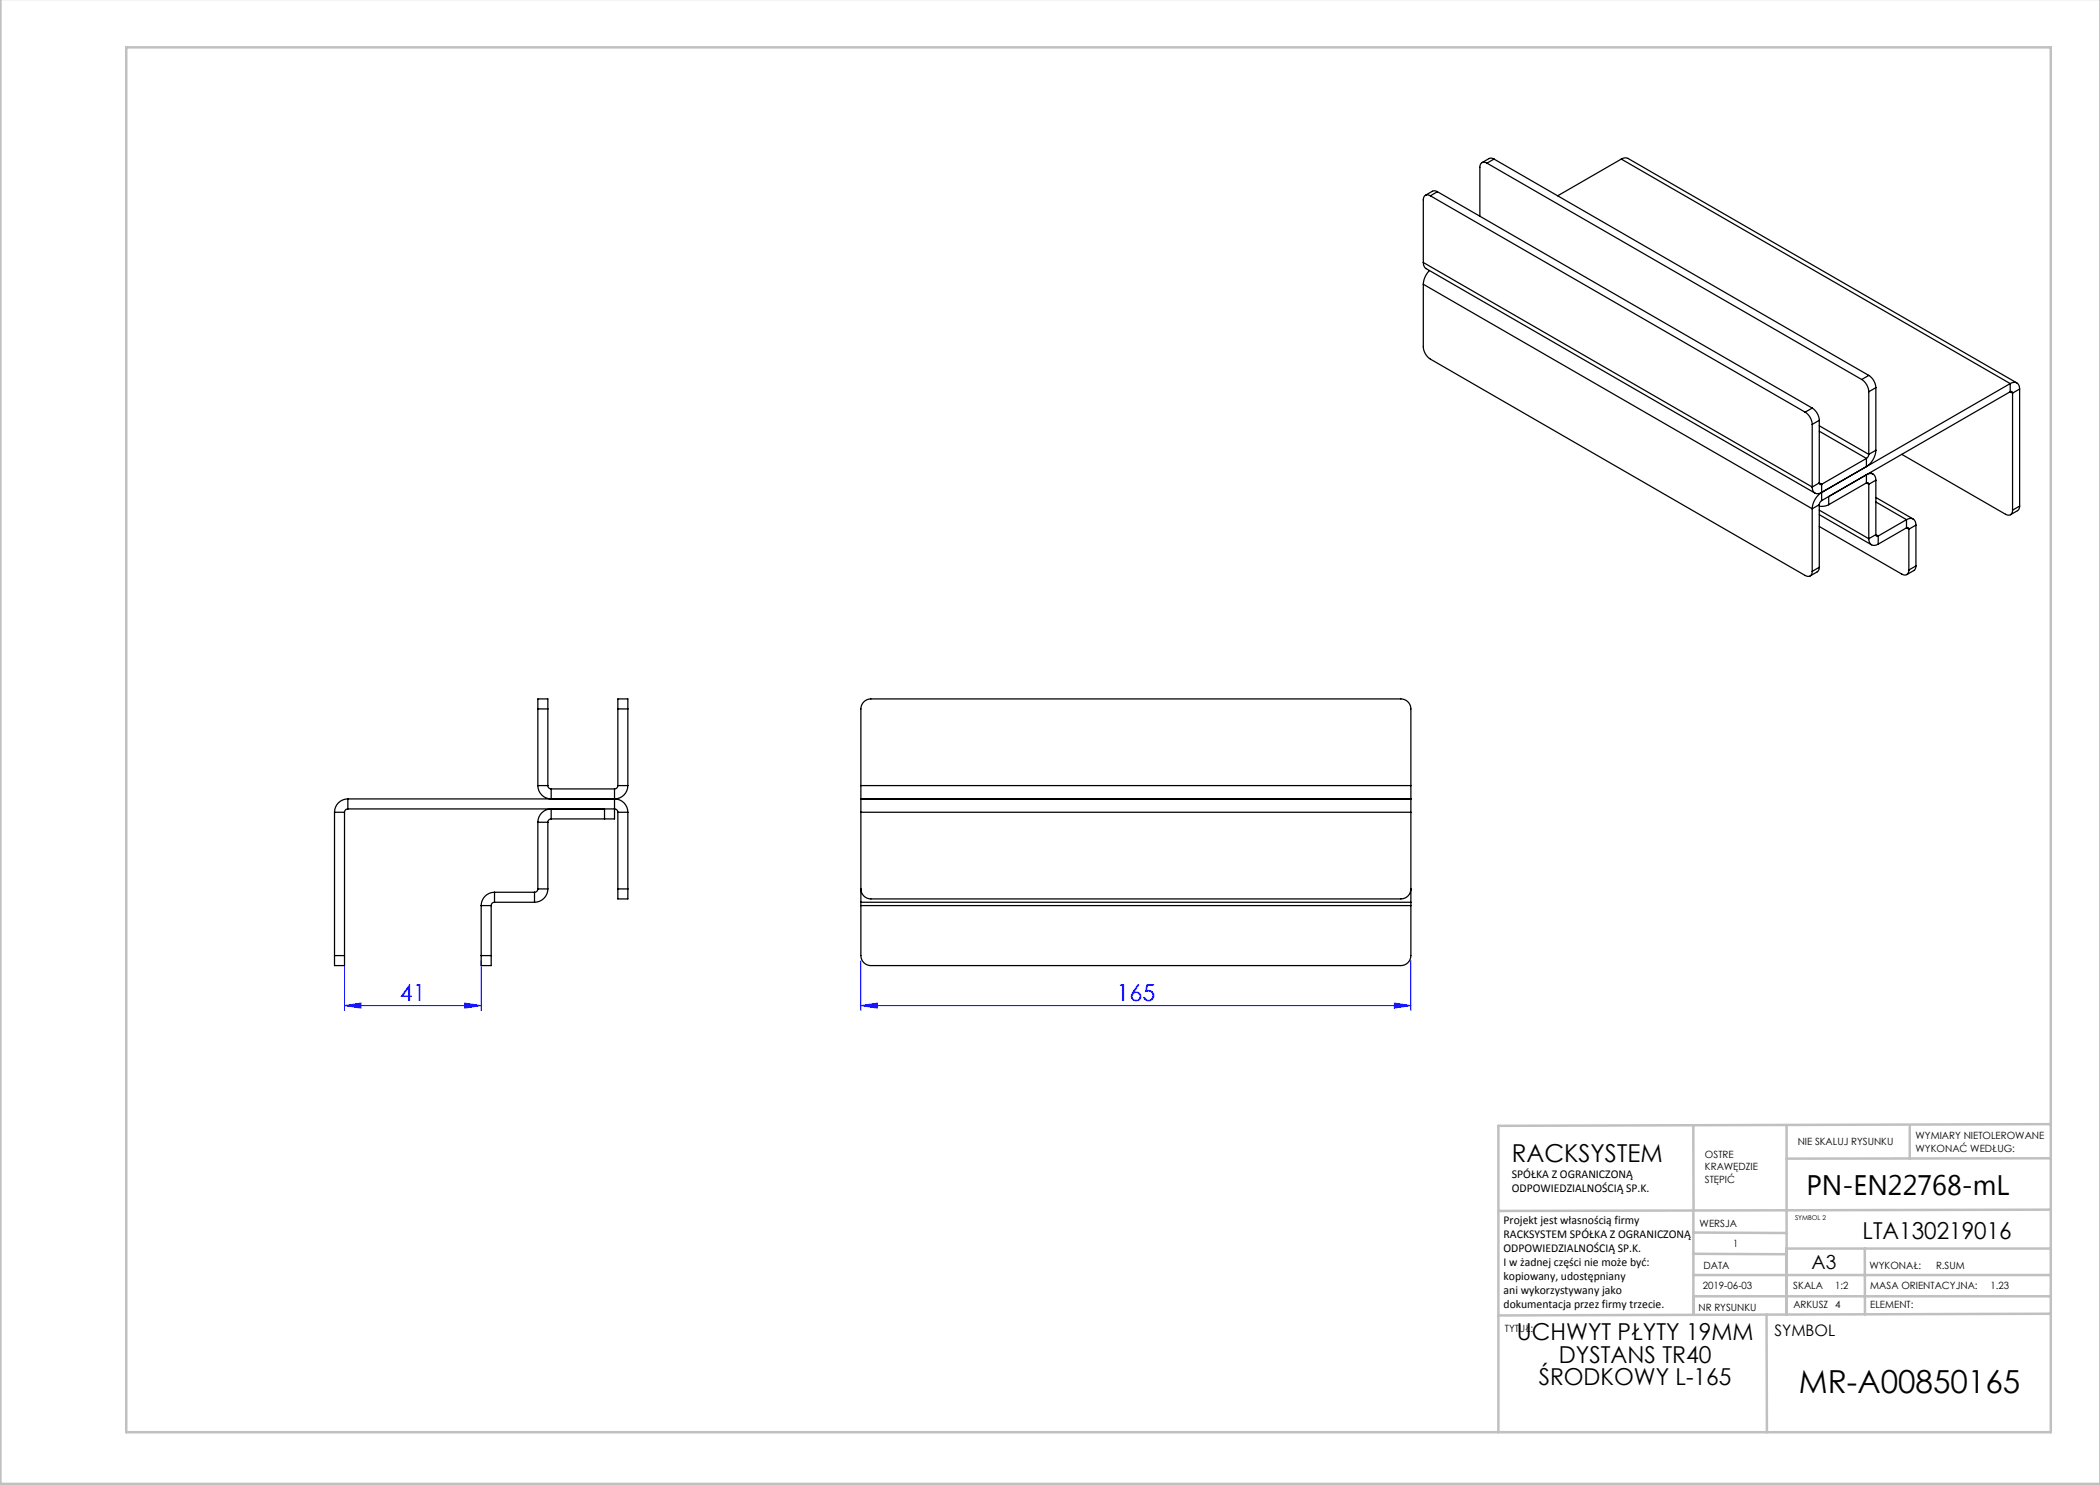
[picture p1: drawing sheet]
<svg xmlns="http://www.w3.org/2000/svg" width="420mm" height="297mm" viewBox="0 0 420 297" stroke-linecap="round" stroke-linejoin="round" font-family="sans-serif">
<path d="M68.9 192.1v10M96.2 192.1v10M172.2 192.1v10M282.2 192.1v10M68.9 201.1l3.3-.5v1zM68.9 201.1h27.3M92.9 200.6l3.3 .5-3.3 .5zM172.2 201.1l3.3-.5v1zM172.2 201.1h110M278.9 200.6l3.3 .5-3.3 .5z" fill="none" stroke="#00f" stroke-width=".2"/>
<g fill="none" stroke="#c0c0c0" stroke-width=".5">
<path d="M.1 -.1v296.9h419.9M25.2 9.5h385v276.9h-385zM338.7 225.2v16.9M357.3 225v37.9M382 225.4v6.3M410.1 224.8l-110.4 .4v61.2M410.1 231.7h-52.8M338.7 259.3h71.5M338.7 255h71.5M338.7 250.8l18.6 .1M338.7 246.5l18.6 .1M338.7 242.1v20.9"/>
<path d="M373 249.7v13.2M410.1 241.9l-110.4 .3M410.2 249.7h-52.9v13.2M353.3 262.9l.1 23.5M410.2 262.7l-110.5 .4"/>
</g>
<g fill="#00f">
<path d="M92.9 200.6l3.3 .5-3.3 .5zM68.9 201.1l3.3-.5v1z"/>
<path d="M172.2 201.1l3.3-.5v1zM278.9 200.6l3.3 .5-3.3 .5z"/>
</g>
<g fill="none" stroke="#000" stroke-width=".25">
<path d="M286.1 39.2a.86 .86 0 0 0-1-.1 .86 .86 0 0 0-.4 .9v12.5M286.1 39.2l74.9 43.2M287.5 38.3l-.8-.1-1.6 .9M287.5 38.3l-1.4 .9M287.5 38.3l74.9 43.3M297.4 32.6a.86 .86 0 0 0-1-.1 .86 .86 0 0 0-.4 .9v9.8M297.4 32.6l74.9 43.3M298.8 31.8l-.8-.2-1.6 .9M298.8 31.8l-1.4 .8M298.8 31.8l75 43.3M324.3 31.8a1.33 1.33 0 0 1 1.3-.1l77.8 44.9M324.3 31.8l77.7 44.9"/>
<path d="M324.3 31.8l-12.8 7.4M284.7 52.5a1.33 1.33 0 0 0 .5 1.2l77.8 44.9M284.7 56.9v12.5a3.1 3.1 0 0 0 1.4 2.4l74.9 43.3a.86 .86 0 0 0 1 .1 .86 .86 0 0 0 .4-.9M284.7 52.5l77.7 44.9M284.7 56.9l77.7 44.9M285.9 54.1l-.9 1.4-.3 1.4M372.3 75.9a3.1 3.1 0 0 1 1.5 2.4M373.8 75.1a3.1 3.1 0 0 1 1.4 2.4M373.8 78.3v12.6M373.8 75.1l-1.5 .8M375.2 77.5v12.6M375.2 77.5l-1.4 .8"/>
<path d="M402 76.7a1.15 1.15 0 0 1 1.4-.1 1.15 1.15 0 0 1 .5 1.2M402 78.4a.29 .29 0 0 1 .4-.1 .29 .29 0 0 1 .1 .3M402 76.7l-37.7 21.8M402 76.7v1.7M402 78.4l-37.7 21.7M402 78.4l.5 .2M402.5 78.6v23.4M403.9 77.8l-1.4 .8M403.9 77.8v23.4M361 82.4a3.1 3.1 0 0 1 1.4 2.5M362.4 81.6a3.1 3.1 0 0 1 1.5 2.5M362.4 97.4a1.15 1.15 0 0 0 .6 1.2 1.15 1.15 0 0 0 1.3-.1"/>
<path d="M362.4 81.6l-1.4 .8M362.4 84.9v12.5M363.9 96.6a.29 .29 0 0 0 .1 .3 .29 .29 0 0 0 .3 0M363.9 84.1l-1.5 .8M363.9 96.6l-1.5 .8M363.9 84.1v12.5M363.9 85.2l9.9 5.7M363.9 96.6l.4 .3M363.9 86.2l9.4 5.5M364.3 98.5a4.2 4.2 0 0 0-1.9 3.3M364.3 96.9v3.2M373.3 95a1.15 1.15 0 0 1 1.3-.2 1.15 1.15 0 0 1 .6 1.2"/>
<path d="M373.3 96.6a.29 .29 0 0 1 .3 0 .29 .29 0 0 1 .2 .3M373.3 95l-7.6 4.3v1.6M373.3 95v1.6M373.3 96.6l-7.6 4.3M373.3 91.7l-9 5.2M373.3 96.6l.5 .3M373.8 90.9l-.2 .4-.3 .4M373.8 96.9v10.8M374.1 94.5l.5 .3M375.2 90.1a4.2 4.2 0 0 1-1.9 3.2v-1.6M375.2 99.5l7.4 4.3M375.2 96l-1.4 .9"/>
<path d="M375.2 96v10.9M375.2 90.1l-1.4 .8M380.4 90.9l20.7 11.9a.86 .86 0 0 0 1 .1 .86 .86 0 0 0 .4-.9M362.4 101.8v12.5M363.9 105.3l16.5 9.5a.86 .86 0 0 0 1 .1 .86 .86 0 0 0 .4-.9M363.9 113.5l-.3 .7-1.6 1M363.9 102.9l10.4 6.1M363.9 100.9v12.6M363.9 100.9l-1.5 .9M363.9 113.5l-1.5 .8M363.9 102l9.9 5.7M364.3 100.1l-.3 .4-.1 .4"/>
<path d="M365.7 100.9l-1 .4-.8-.1M373.8 107.7a1.15 1.15 0 0 0 .5 1.3 1.15 1.15 0 0 0 1.3-.2M375.2 106.9a.29 .29 0 0 0 .1 .3 .29 .29 0 0 0 .3 0M375.2 106.9l-1.4 .8M375.2 106.9l.4 .3M375.2 100.4l6.1 3.5M375.6 107.2v1.6M381.3 103.9a1.15 1.15 0 0 1 1.3-.1 1.15 1.15 0 0 1 .6 1.2M381.3 105.6a.29 .29 0 0 1 .3-.1 .29 .29 0 0 1 .2 .3M381.3 103.9l-5.7 3.3M381.3 105.6l-5.7 3.2M381.3 103.9v1.7"/>
<path d="M381.3 105.6l.5 .2M381.8 105.8v8.2M383.2 113.2l-.3 .8-1.5 .9M383.2 105l-1.4 .8M383.2 105v8.2M383.2 113.2l-1.4 .8M403.9 101.2l-.2 .8-1.6 .9M403.9 101.2l-1.4 .8M69.6 159.8a2.67 2.67 0 0 0-2.7 2.7M69.6 159.8h53.3M69.6 159.8v2M107.6 141.8v-2h2v2"/>
<path d="M107.6 157.1a2.67 2.67 0 0 0 2.6 2.7v-2M107.6 141.8v15.3M107.6 157.1h2M107.6 141.8h2M109.6 157.1a.67 .67 0 0 0 .6 .7M109.6 141.8v15.3M110.2 157.8h12.7M122.9 157.8v6h-2M122.9 159.8a2.67 2.67 0 0 1 2.7 2.7M123.6 157.1a.67 .67 0 0 1-.7 .7M123.6 141.8v-2h2v2M123.6 157.1h2"/>
<path d="M123.6 141.8h2M123.6 141.8v15.3M125.6 157.1a2.67 2.67 0 0 1-2.7 2.7M125.6 141.8v15.3M172.2 157.1v-15.3a2 2 0 0 1 2-2h106a2 2 0 0 1 2 2v15.3M172.2 157.1v2.7M172.2 159.8v2.7M172.2 157.1h110M172.2 159.8h110M282.2 157.1v2.7M282.2 159.8v2.7M66.9 162.5h2"/>
<path d="M66.9 162.5v28.6M68.9 162.5v28.6M69.6 161.8a.67 .67 0 0 0-.7 .7M69.6 161.8h53.3a.67 .67 0 0 1 .7 .7M98.9 178.5a2.67 2.67 0 0 0-2.7 2.6M98.9 178.5h8M98.9 178.5v2M106.9 178.5v2M107.6 177.8a.67 .67 0 0 1-.7 .7M107.6 164.5v13.3M107.6 164.5h2M107.6 177.8h2"/>
<path d="M109.6 177.8a2.67 2.67 0 0 1-2.7 2.7M109.6 164.5v13.3M110.2 163.8v-2a2.67 2.67 0 0 0-2.6 2.7M110.2 163.8a.67 .67 0 0 0-.6 .7M110.2 163.8h10.7M120.9 161.8v2M123.6 177.8v2h2v-2M123.6 177.8h2M123.6 162.5v15.3M123.6 162.5h2M125.6 162.5v15.3M172.2 177.8v2.7"/>
<path d="M172.2 177.8a2 2 0 0 0 2 2h106a2 2 0 0 0 2-2M172.2 162.5h110M172.2 162.5v15.3M282.2 177.8v2.7M282.2 162.5v15.3M66.9 191.1v2h2v-2M66.9 191.1h2M96.2 191.1v2h2v-2M96.2 191.1h2M96.2 181.1h2M96.2 181.1v10M98.2 181.1v10"/>
<path d="M98.9 180.5a.67 .67 0 0 0-.7 .6M98.9 180.5h8M172.2 180.5v.6M172.2 181.1v10a2 2 0 0 0 2 2h106a2 2 0 0 0 2-2v-10M172.2 180.5h110M172.2 181.1h110M282.2 180.5v.6"/>
</g>
<text font-size="6.3" x="359.8" y="278.5">MR-A00850165</text>
<text font-size="5.6" x="361.3" y="239.1">PN-EN22768-mL</text>
<text font-size="4.9" x="302.4" y="232.4">RACKSYSTEM</text>
<g font-size="4.7" fill="#00f">
<text x="80" y="200.1">41</text>
<text x="223.3" y="200.1">165</text>
</g>
<g font-size="4.7">
<text x="372.5" y="247.8">LTA130219016</text>
<text x="303.4" y="268.1">UCHWYT PŁYTY 19MM</text>
<text x="311.8" y="272.6">DYSTANS TR40</text>
<text x="307.7" y="277.1">ŚRODKOWY L-165</text>
</g>
<text font-size="3.9" x="362.3" y="253.8">A3</text>
<text font-size="3.2" x="354.9" y="267.2">SYMBOL</text>
<g font-size="2.4">
<text x="302.4" y="235.6">SPÓŁKA Z OGRANICZONĄ</text>
<text x="302.4" y="238.4">ODPOWIEDZIALNOŚCIĄ SP.K.</text>
<text x="300.7" y="244.7">Projekt jest własnością firmy</text>
<text x="300.7" y="247.5">RACKSYSTEM SPÓŁKA Z OGRANICZONĄ</text>
<text x="300.7" y="250.3">ODPOWIEDZIALNOŚCIĄ SP.K.</text>
<text x="300.7" y="253.1">I w żadnej części nie może być:</text>
<text x="300.7" y="256">kopiowany, udostępniany</text>
<text x="300.7" y="258.8">ani wykorzystywany jako</text>
<text x="300.7" y="261.6">dokumentacja przez firmy trzecie.</text>
</g>
<g font-size="2">
<text x="383.1" y="227.9">WYMIARY NIETOLEROWANE</text>
<text x="341" y="231.6">OSTRE</text>
<text x="359.5" y="228.9">NIE SKALUJ RYSUNKU</text>
<text x="383.1" y="230.4">WYKONAĆ WEDŁUG:</text>
<text x="341" y="234.1">KRAWĘDZIE</text>
<text x="341" y="236.6">STĘPIĆ</text>
<text x="339.9" y="245.4">WERSJA</text>
<text x="346.6" y="249.5">1</text>
<text x="340.5" y="257.7">2019-06-03</text>
<text x="340.7" y="253.8">DATA</text>
<text x="358.7" y="257.7">SKALA</text>
<text x="367" y="257.7">1:2</text>
<text x="373.9" y="253.8">WYKONAŁ:</text>
<text x="374.1" y="257.7">MASA ORIENTACYJNA:</text>
<text x="387.2" y="253.8">R.SUM</text>
<text x="398.1" y="257.7">1.23</text>
<text x="339.7" y="262.3">NR RYSUNKU</text>
<text x="358.7" y="261.7">ARKUSZ 4</text>
<text x="374.1" y="261.7">ELEMENT:</text>
<text x="301" y="266.4">TYTUŁ:</text>
</g>
<text font-size="1.3" x="359" y="244">SYMBOL 2</text>
</svg>
